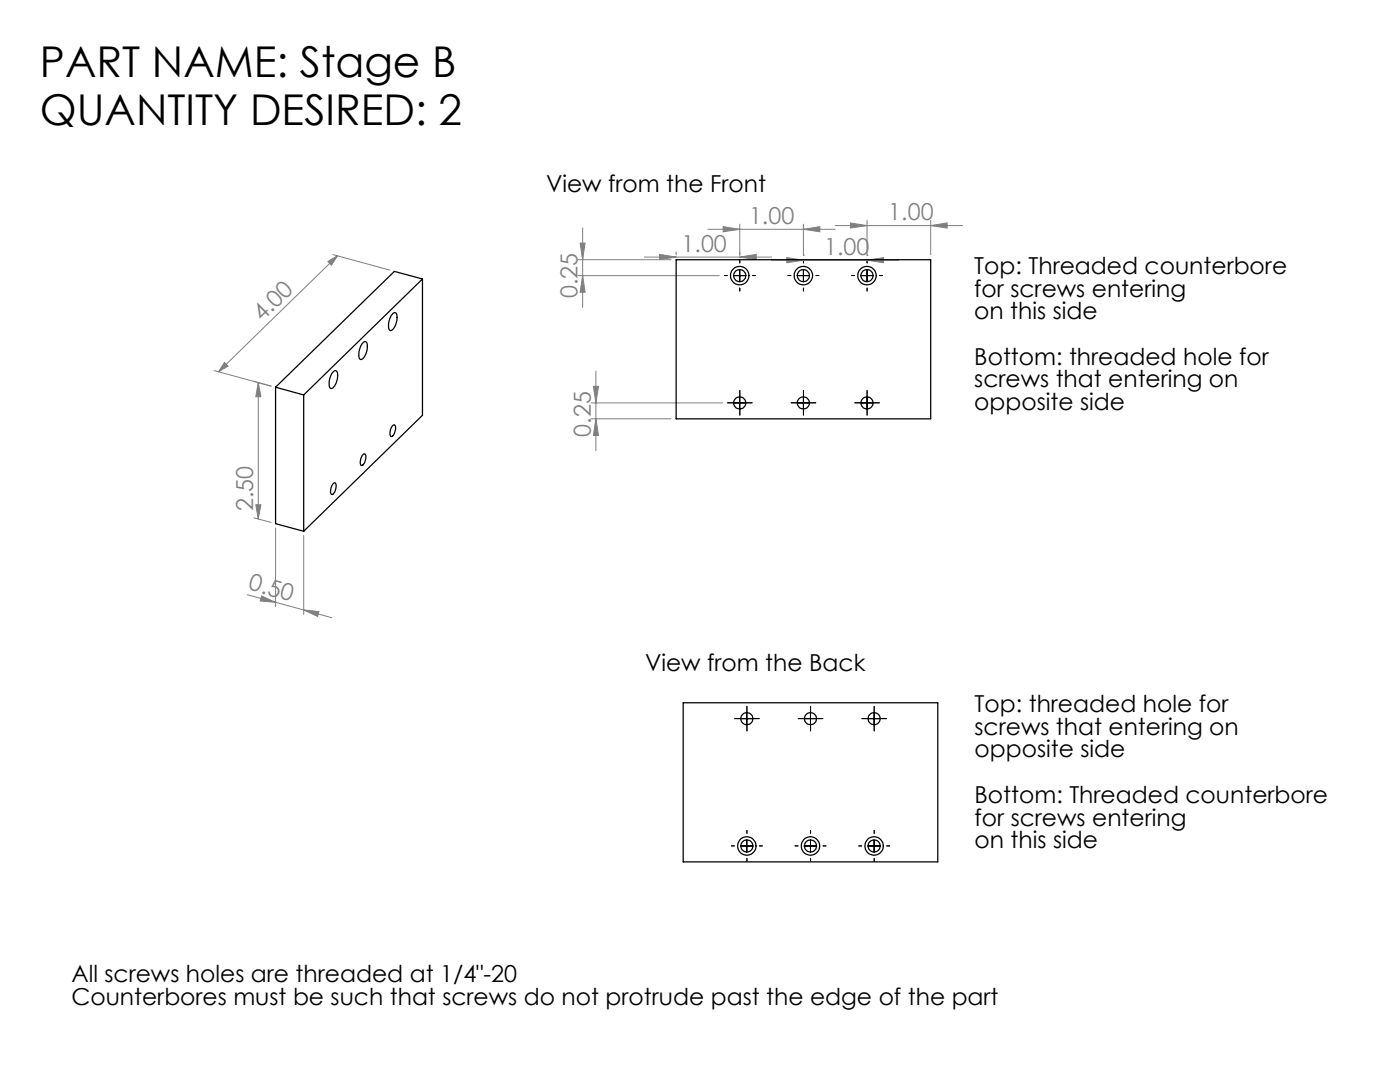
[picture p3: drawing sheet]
<svg xmlns="http://www.w3.org/2000/svg" width="279mm" height="216mm" viewBox="0 0 279 216" stroke-linecap="round" stroke-linejoin="round" font-family="sans-serif">
<g fill="none" stroke="#808080" stroke-width=".2">
<path d="M65.4 52.2l1.9-1.2-1.2 1.9zM66.4 50.8l11.4 3.1M67.3 51l-23.7 23.2M115.3 55h28.2M115.3 51.8h18.6M115.8 48.5h1l-.5 3.3zM116.3 45.5v15.8M116.3 55l.5 3.3h-1zM128.6 51.3h25.4M131.6 50.8l3.3 .5-3.3 .5zM134.9 50.3v.5M141.3 45.8h25.4"/>
<path d="M144.3 45.2l3.3 .6-3.3 .4zM147.6 51.3l3.3-.5v1zM147.6 44.7v6.2M154 51.9h25.4M157 51.4l3.3 .5-3.3 .5zM160.3 45.8l3.3-.6v1zM160.3 50.9h.1M160.3 44.7v6.2M166.7 45h25.4M169.7 44.5l3.3 .5-3.3 .5zM173 51.9l3.3-.5v1zM173 50.9h.1"/>
<path d="M173 44v6.9M185.7 45l3.3-.5v1zM185.7 44v6.8M42.7 73.9l11.4 3.1-3.4-.9M44.8 72.3l.7 .8-1.9 1.1zM51.5 76.3v27.2M51.5 76.3l.6 2.9h-1.1zM118.4 77.1h1.1l-.6 3.3zM118.9 74v15.9M117.9 80.4h26.3M117.9 83.6h16M118.9 83.6l.6 3.3h-1.1z"/>
<path d="M49.4 118.7l11.2 3M50.7 103.3l3.4 .9M51 100.7h1.1l-.6 2.8zM52.2 118.9l2.8 1.3-3.1-.3zM55 105.3v15.8M60.6 106.9v15.7M60.6 121.7l3 .3-.2 1zM60.6 121.7l5.6 1.6"/>
</g>
<g fill="none" stroke="#000" stroke-width=".2" stroke-dasharray="15.2 1.3 1.3 1.3">
<path d="M145.1 55h-.5M147.6 52.5v-.6M147.6 57.5v.6M150.1 55h.6M157.8 55h-.5M160.3 52.5v-.6M160.3 57.5v.6M162.8 55h.6M170.5 55h-.5M173 52.5v-.6M173 57.5v.6M175.5 55h.6"/>
<path d="M147.6 79.1v-1.2M160.3 79.1v-1.2M173 79.1v-1.2M146.4 80.4h-1.2M147.6 81.6v1.2M148.9 80.4h1.2M159.1 80.4h-1.2M160.3 81.6v1.2M161.6 80.4h1.2M171.8 80.4h-1.2M173 81.6v1.2M174.3 80.4h1.2"/>
<path d="M147.8 143.4h-1.2M149.1 142.1v-1.2M149.1 144.6v1.2M150.3 143.4h1.2M160.5 143.4h-1.2M161.8 142.1v-1.2M161.8 144.6v1.2M163 143.4h1.2M173.2 143.4h-1.2M174.5 142.1v-1.2M174.5 144.6v1.2M175.7 143.4h1.2"/>
<path d="M146.6 168.8h-.6M149.1 166.3v-.6M149.1 171.3v.6M151.6 168.8h.6M159.3 168.8h-.6M161.8 166.3v-.6M161.8 171.3v.6M164.3 168.8h.6M172 168.8h-.6M174.5 166.3v-.6M174.5 171.3v.6M177 168.8h.6"/>
</g>
<g fill="none" stroke="#000" stroke-width=".2">
<path d="M146.4 55h2.5M147.6 53.8v2.4M159.1 55h2.5M160.3 53.8v2.4M171.8 55h2.5M173 53.8v2.4M147.6 79.2v2.4M160.3 79.2v2.4M173 79.2v2.4M146.4 80.4h2.5M159.1 80.4h2.5M171.8 80.4h2.5"/>
<path d="M147.8 143.4h2.5M149 142.2v2.5M160.5 143.4h2.5M161.7 142.2v2.5M173.2 143.4h2.5M174.4 142.2v2.5M147.8 168.8h2.5M149 167.6v2.5M160.5 168.8h2.5M161.7 167.6v2.5M173.2 168.8h2.5M174.4 167.6v2.5"/>
</g>
<g fill="#808080">
<path d="M147.6 51.3l3.3-.5v1zM131.6 50.8l3.3 .5-3.3 .5z"/>
<path d="M144.3 45.2l3.3 .6-3.3 .4zM160.3 45.8l3.3-.6v1zM157 51.4l3.3 .5-3.3 .5zM173 51.9l3.3-.5v1zM169.7 44.5l3.3 .5-3.3 .5zM185.7 45l3.3-.5v1z"/>
<path d="M44.8 72.3l.7 .8-1.9 1.1zM65.4 52.2l1.9-1.2-1.2 1.9z"/>
<path d="M116.3 55l.5 3.3h-1zM115.8 48.5h1l-.5 3.3z"/>
<path d="M51.5 76.3l.6 2.9h-1.1zM51 100.7h1.1l-.6 2.8zM118.4 77.1h1.1l-.6 3.3zM118.9 83.6l.6 3.3h-1.1z"/>
<path d="M52.2 118.9l2.8 1.3-3.1-.3zM60.6 121.7l3 .3-.2 1z"/>
</g>
<g fill="none" stroke="#000" stroke-width=".25">
<path d="M84.3 55.7l-23.7 23.1M84.3 55.7l-5.6-1.5-23.7 23.1M84.3 55.7v27.2l-23.7 23.1M134.9 51.8h50.8v31.8h-50.8zM55 77.3l5.6 1.5M55 77.3v27.2l5.6 1.5M60.6 78.8v27.2M66.6 74.1l.5-.1a2.57 2.57 0 0 1-.2 2.8l-.3 .4a.5 .5 0 0 1-.6 .3 .5 .5 0 0 1-.3-.7 3.8 3.8 0 0 1 .9-2.7zM72.5 68.3l.5-.1a2.57 2.57 0 0 1-.2 2.8l-.3 .4a.5 .5 0 0 1-.6 .3 .5 .5 0 0 1-.3-.7 3.8 3.8 0 0 1 .9-2.7zM78.5 62.5l.4-.1a2.57 2.57 0 0 1-.1 2.8l-.3 .5a.49 .49 0 0 1-.7 .2 .49 .49 0 0 1-.3-.6 3.8 3.8 0 0 1 1-2.8zM66.5 96.5l.3-.2a1.03 1.03 0 0 1 .2 1.4 .72 .72 0 0 1-.9 .9 2.35 2.35 0 0 1 .4-2.1zM72.3 90.8l.4-.2a.94 .94 0 0 1 .2 1.3 .77 .77 0 0 1-.9 .9 2.19 2.19 0 0 1 .3-2z"/>
<path d="M78.2 85.1l.4-.3a.94 .94 0 0 1 .2 1.3 .77 .77 0 0 1-.9 .9 2.19 2.19 0 0 1 .3-1.9zM136.3 140.2h50.8v31.8h-50.8z"/>
<circle cx="147.6" cy="55" r="1.85"/>
<circle cx="147.6" cy="55" r="1.21"/>
<circle cx="160.3" cy="55" r="1.85"/>
<circle cx="160.3" cy="55" r="1.21"/>
<circle cx="173" cy="55" r="1.85"/>
<circle cx="173" cy="55" r="1.21"/>
<circle cx="147.6" cy="80.4" r="1.2"/>
<circle cx="160.3" cy="80.4" r="1.2"/>
<circle cx="173" cy="80.4" r="1.2"/>
<circle cx="149.1" cy="143.4" r="1.21"/>
<circle cx="161.8" cy="143.4" r="1.21"/>
<circle cx="174.5" cy="143.4" r="1.21"/>
<circle cx="149" cy="168.8" r="1.85"/>
<circle cx="149" cy="168.8" r="1.21"/>
<circle cx="161.7" cy="168.8" r="1.85"/>
<circle cx="161.7" cy="168.8" r="1.21"/>
<circle cx="174.4" cy="168.8" r="1.85"/>
<circle cx="174.4" cy="168.8" r="1.21"/>
</g>
<g font-size="8.5">
<text x="8" y="15.4">PART NAME: Stage B</text>
<text x="8" y="24.9">QUANTITY DESIRED: 2</text>
</g>
<g font-size="4.7">
<text x="109" y="38.3">View from the Front</text>
<text x="194.4" y="54.7">Top: Threaded counterbore</text>
<text x="194.4" y="59.2">for screws entering</text>
<text x="194.4" y="63.7">on this side</text>
<text x="194.4" y="72.8">Bottom: threaded hole for</text>
<text x="194.4" y="77.3">screws that entering on</text>
<text x="194.4" y="81.8">opposite side</text>
<text x="128.7" y="133.9">View from the Back</text>
<text x="194.5" y="142.1">Top: threaded hole for</text>
<text x="194.5" y="146.6">screws that entering on</text>
<text x="194.5" y="151.1">opposite side</text>
<text x="194.5" y="160.2">Bottom: Threaded counterbore</text>
<text x="194.5" y="164.7">for screws entering</text>
<text x="194.5" y="169.3">on this side</text>
<text x="14.2" y="196">All screws holes are threaded at 1/4&quot;-20</text>
<text x="14.2" y="200.5">Counterbores must be such that screws do not protrude past the edge of the part</text>
</g>
<g font-size="4.7" fill="#808080">
<text x="149.5" y="44.7">1.00</text>
<text x="177.3" y="44">1.00</text>
<text x="136" y="50.2">1.00</text>
<text x="164.5" y="50.9">1.00</text>
<text x="115.3" y="59.5" transform="rotate(-90 115.3 59.5)">0.25</text>
<text x="52.3" y="64.3" transform="rotate(-44 52.3 64.3)">4.00</text>
<text x="117.9" y="87.2" transform="rotate(-90 117.9 87.2)">0.25</text>
<text x="50.6" y="102" transform="rotate(-90 50.6 102)">2.50</text>
<text x="49.4" y="117.6" transform="rotate(15 49.4 117.6)">0.50</text>
</g>
</svg>
